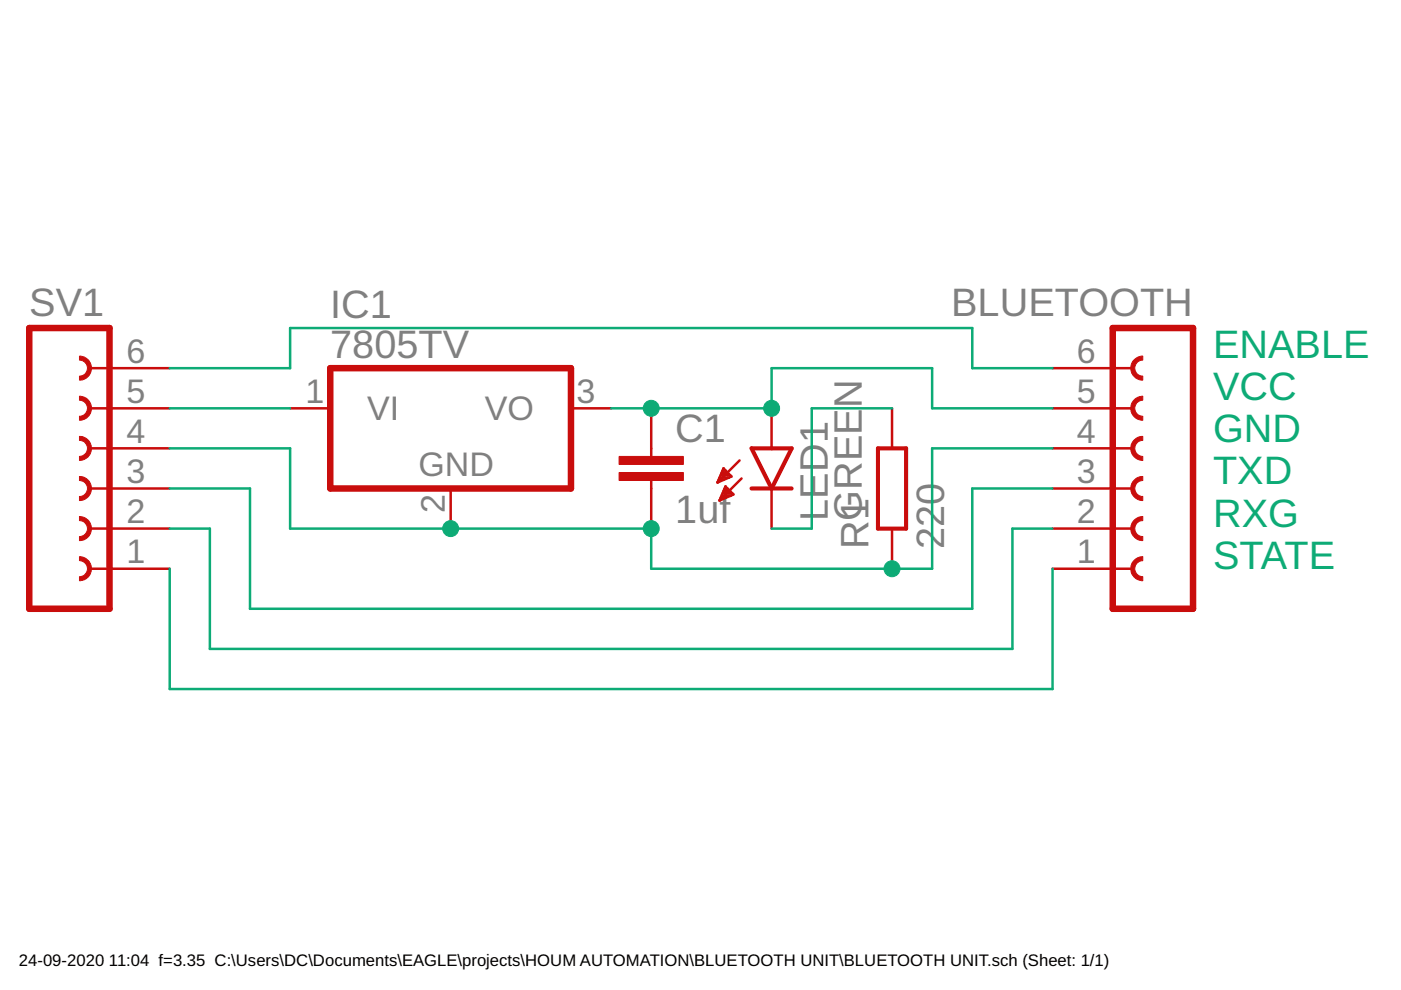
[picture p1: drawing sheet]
<svg xmlns="http://www.w3.org/2000/svg" width="297mm" height="210mm" viewBox="0 0 297 210" stroke-linecap="round" stroke-linejoin="round" font-family="sans-serif">
<path d="M6.2 69.6h17v59.5h-17zM70 78.1h51.1v25.5h-51.1zM235.9 69.6h17v59.5h-17z" fill="none" stroke="#c90d0c" stroke-width="1.4"/>
<g fill="#c90d0c" stroke="#c90d0c" stroke-width=".21">
<path d="M16.8 101a2.55 2.55 0 0 1 2.6 2.6 2.55 2.55 0 0 1-2.6 2.5v-.8a1.69 1.69 0 0 0 1.8-1.7 1.69 1.69 0 0 0-1.8-1.7z" fill-rule="evenodd"/>
<path d="M16.8 109.5a2.55 2.55 0 0 1 2.6 2.6 2.55 2.55 0 0 1-2.6 2.5v-.8a1.69 1.69 0 0 0 1.8-1.7 1.69 1.69 0 0 0-1.8-1.7z" fill-rule="evenodd"/>
<path d="M16.8 118a2.55 2.55 0 0 1 2.6 2.6 2.55 2.55 0 0 1-2.6 2.5v-.8a1.7 1.7 0 0 0 1.8-1.7 1.7 1.7 0 0 0-1.8-1.7z" fill-rule="evenodd"/>
<path d="M16.8 84a2.55 2.55 0 0 1 2.6 2.6 2.55 2.55 0 0 1-2.6 2.5v-.8a1.7 1.7 0 0 0 1.8-1.7 1.7 1.7 0 0 0-1.8-1.7z" fill-rule="evenodd"/>
<path d="M16.8 92.5a2.55 2.55 0 0 1 2.6 2.6 2.55 2.55 0 0 1-2.6 2.5v-.8a1.7 1.7 0 0 0 1.8-1.7 1.7 1.7 0 0 0-1.8-1.7z" fill-rule="evenodd"/>
<path d="M16.8 75.5a2.55 2.55 0 0 1 2.6 2.6 2.55 2.55 0 0 1-2.6 2.5v-.8a1.7 1.7 0 0 0 1.8-1.7 1.7 1.7 0 0 0-1.8-1.8z" fill-rule="evenodd"/>
<path d="M240.5 101.8a2.28 2.28 0 0 1 1.8-.8v.9a1.69 1.69 0 0 0-1.7 1.7 1.69 1.69 0 0 0 1.7 1.7v.8a2.54 2.54 0 0 1-2.4-1.5 2.54 2.54 0 0 1 .6-2.8z" fill-rule="evenodd"/>
<path d="M240.5 110.3l.7-.6 1.1-.2v.9a1.69 1.69 0 0 0-1.7 1.7 1.69 1.69 0 0 0 1.7 1.7v.8a2.54 2.54 0 0 1-2.4-1.6 2.54 2.54 0 0 1 .6-2.7z" fill-rule="evenodd"/>
<path d="M240.5 118.8l.7-.5 1.1-.3v.9a1.7 1.7 0 0 0-1.7 1.7 1.7 1.7 0 0 0 1.7 1.7v.8a2.54 2.54 0 0 1-2.4-1.5 2.54 2.54 0 0 1 .6-2.8z" fill-rule="evenodd"/>
<path d="M240.5 84.8l.7-.6 1.1-.2v.9a1.7 1.7 0 0 0-1.7 1.7 1.7 1.7 0 0 0 1.7 1.7v.8a2.54 2.54 0 0 1-2.4-1.6 2.54 2.54 0 0 1 .6-2.7z" fill-rule="evenodd"/>
<path d="M240.5 93.3l.7-.5 1.1-.3v.9a1.7 1.7 0 0 0-1.7 1.7 1.7 1.7 0 0 0 1.7 1.7v.8a2.54 2.54 0 0 1-2.4-1.6 2.54 2.54 0 0 1 .6-2.7z" fill-rule="evenodd"/>
<path d="M240.5 76.2l.7-.5 1.1-.2v.8a1.7 1.7 0 0 0-1.7 1.8 1.7 1.7 0 0 0 1.7 1.7v.8a2.54 2.54 0 0 1-2.4-1.6 2.54 2.54 0 0 1 .6-2.8z" fill-rule="evenodd"/>
</g>
<g fill="none" stroke="#c90d0c" stroke-width=".53">
<path d="M19 78.1h17M223.2 78.1h17M19 95.1h17M19 86.6h17M61.5 86.6h8.5M121.1 86.6h8.5M138.1 86.6v10.2M153.2 99.8h.7M153.4 99.3l-1.3 3M153.4 99.3l1.7 1.7-3 1.3M153.4 99.3h.1M156.8 97.6l-4.7 4.7"/>
<path d="M163.6 86.6v8.5M189.1 86.6v8.5M223.2 95.1h17M223.2 86.6h17M19 112.1h17M19 103.6h17M95.5 103.6v8.5M138.1 101.9v10.2M152.2 102.2h.2M152.4 101.7h1.1M152.6 101.2h2M152.6 106h.2"/>
<path d="M152.8 100.8h2M152.8 105.5h1.1M153 100.3h1.3M153 105.1h2M153.2 104.6h2.1M153.4 104.1h1.4M153.6 103.6h.7M153.8 103.1l1.7 1.7-3 1.3zM157.2 101.5l-4.7 4.6M163.6 103.6v8.5M189.1 112.1v8.5M223.2 112.1h17"/>
<path d="M223.2 103.6h17M19 120.6h17M223.2 120.6h17"/>
</g>
<g fill="#c90d0c" stroke="#c90d0c" stroke-width=".21">
<path d="M131.3 100.2h13.6v1.7h-13.6z"/>
<path d="M131.3 96.8h13.6v1.7h-13.6z"/>
</g>
<path d="M159.3 95.1h8.6l-4.3 8.5zM186.1 95.1h6v17h-6zM159.3 103.6h8.6" fill="none" stroke="#c90d0c" stroke-width=".87"/>
<path d="M36 78.1h25.5v-8.5h144.6v8.5h17.1M36 86.6h25.5M36 95.1h25.5v17h76.6v8.5h59.5v-25.5h25.6M129.6 86.6h34v-8.5h34v8.5h25.6M189.1 86.6h-17v25.5h-8.5M36 112.1h8.5v25.5h170.2v-25.5h8.5M36 103.6h17v25.5h153.1v-25.5h17.1M36 120.6v25.5h187.2v-25.5" fill="none" stroke="#0dab76" stroke-width=".53"/>
<g fill="#0dab76" stroke="#0dab76" stroke-width=".21">
<circle cx="95.5" cy="112.1" r="1.69"/>
<circle cx="138.1" cy="112.1" r="1.69"/>
<circle cx="189.1" cy="120.6" r="1.69"/>
<circle cx="138.1" cy="86.6" r="1.69"/>
<circle cx="163.6" cy="86.6" r="1.69"/>
</g>
<g font-size="8.4" fill="#808080">
<text x="6.2" y="67">SV1</text>
<text x="70" y="67.4">IC1</text>
<text x="201.7" y="67">BLUETOOTH</text>
<text x="70" y="75.9">7805TV</text>
<text x="182.7" y="86.5" transform="rotate(-90 182.7 86.5)">N</text>
<text x="143.2" y="93.8">C1</text>
<text x="143.2" y="110.8">1uf</text>
<text x="175.5" y="110.4" transform="rotate(-90 175.5 110.4)">LED1</text>
<text x="184.1" y="110.3" transform="rotate(-90 184.1 110.3)">1</text>
<text x="184.1" y="116.3" transform="rotate(-90 184.1 116.3)">RGREE</text>
<text x="200.2" y="116.3" transform="rotate(-90 200.2 116.3)">220</text>
</g>
<g font-size="8.4" fill="#0dab76">
<text x="257.2" y="75.9">ENABLE</text>
<text x="257.2" y="84.8">VCC</text>
<text x="257.2" y="93.8">GND</text>
<text x="257.2" y="102.7">TXD</text>
<text x="257.2" y="111.6">RXG</text>
<text x="257.2" y="120.6">STATE</text>
</g>
<g font-size="7.2" fill="#808080">
<text x="26.8" y="76.9">6</text>
<text x="228.3" y="76.9">6</text>
<text x="26.8" y="85.4">5</text>
<text x="64.8" y="85.4">1</text>
<text x="77.8" y="89.1">VI</text>
<text x="102.8" y="89.1">VO</text>
<text x="122.3" y="85.4">3</text>
<text x="228.3" y="85.4">5</text>
<text x="26.8" y="93.9">4</text>
<text x="228.3" y="93.9">4</text>
<text x="88.7" y="101">GND</text>
<text x="26.8" y="102.4">3</text>
<text x="228.3" y="102.4">3</text>
<text x="26.8" y="110.9">2</text>
<text x="94.3" y="108.8" transform="rotate(-90 94.3 108.8)">2</text>
<text x="228.3" y="110.9">2</text>
<text x="26.8" y="119.4">1</text>
<text x="228.3" y="119.4">1</text>
</g>
<g font-size="3.5">
<text x="4" y="204.9">24-09-2020</text>
<text x="23.1" y="204.9">11:04 f=3.35 C:\Users\DC\Documents\EAGLE\projects\HOUM AUTOMATION\BLUETOOTH UNIT\BLUETOOTH UNIT.sch (Sheet: 1/1)</text>
</g>
</svg>
